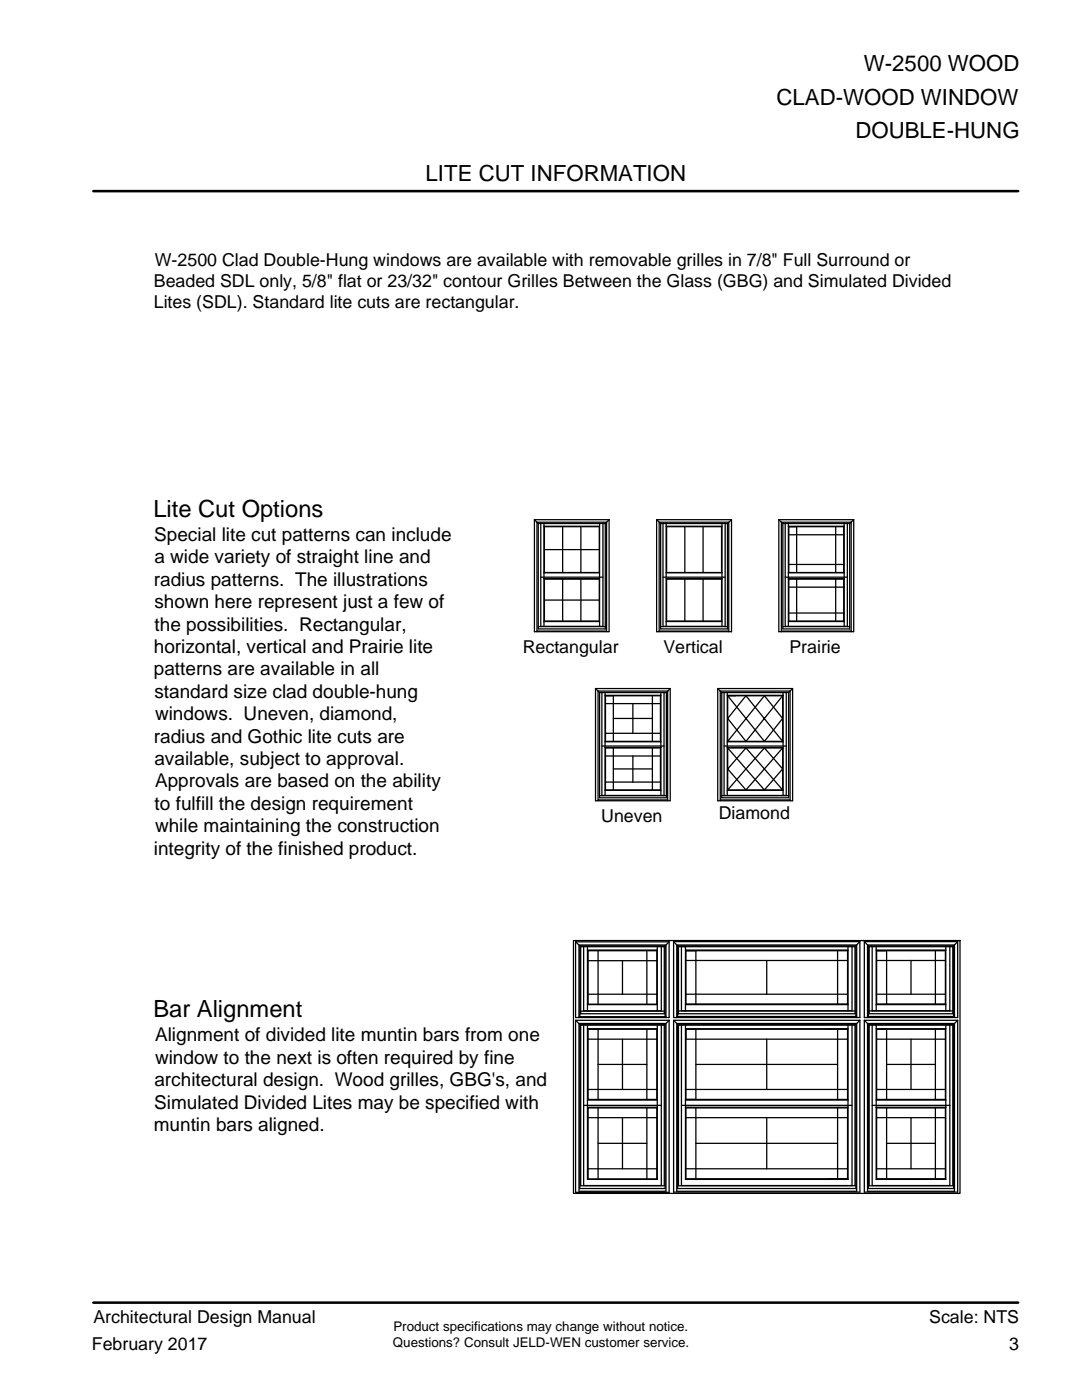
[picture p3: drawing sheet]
<svg xmlns="http://www.w3.org/2000/svg" width="216mm" height="279mm" viewBox="0 0 216 279" stroke-linecap="round" stroke-linejoin="round" font-family="sans-serif">
<g fill="none" stroke="#000" stroke-width=".25">
<path d="M106.6 103.7v22.4h14.9v-22.4M106.6 103.7h14.9M106.6 103.7l.8 .8M107.4 104.5v21h13.4v-21M107.4 104.5h13.4M107.9 104.5v20.6M107.9 115.2h12.4M108.5 104.5v20.5M108.6 105.1v9.2M108.6 115.6v8.4M108.6 105.1l-.1-.1 11.1 .1M108.6 105.1h11"/>
<path d="M108.6 114.3h11M108.6 115.6l-.1-.1 11.1 .1M108.6 115.6h11M108.6 109.7h11M108.6 119.8h11M112.3 105.1v9.2M112.3 115.6v8.4M115.9 105.1v9.2M115.9 115.6v8.4M119.6 105.1v9.2M119.6 115.6v8.4M119.6 104.5v20.5"/>
<path d="M120.3 104.5v20.6M121.5 103.7l-.7 .8M131 103.7h15M131 103.7v22.4h15v-22.4M131 103.7l.8 .8M131.8 104.5h13.4M131.8 104.5v21h13.4v-21M132.3 115.2h12.4M132.3 104.5v20.6M132.9 104.5v20.5M133 105.1l-.1-.1h11.2l-.1 .1M133 105.1h11"/>
<path d="M133 114.3h11M133 115.6l-.1-.1h11.2l-.1 .1M133 115.6h11M133 105.1v9.2M133 115.6v8.4M136.7 105.1v9.2M136.7 115.6v8.4M140.3 105.1v9.2M140.3 115.6v8.4M144 105.1v9.2M144 115.6v8.4M144.1 104.5v20.5"/>
<path d="M144.7 104.5v20.6M146 103.7l-.8 .8M155.4 103.7h14.9M155.4 103.7v22.4h14.9v-22.4M155.4 103.7l.8 .8M156.2 104.5h13.3M156.2 104.5v21h13.3v-21M156.7 115.2h12.4M156.7 104.5v20.6M157.3 104.5v20.5M157.4 105.1l-.1-.1h11.1v.1M157.4 105.1h11"/>
<path d="M157.4 114.3h11M157.4 115.6l-.1-.1h11.1v.1M157.4 115.6h11M157.4 105.1v9.2M157.4 115.6v8.4M157.4 112.6h11M157.4 106.7h11M157.4 117.2h11M159 105.1v9.2M159 115.6v8.4M166.8 105.1v9.2M166.8 115.6v8.4"/>
<path d="M168.4 105.1v9.2M168.4 115.6v8.4M168.4 104.5v20.5M169.1 104.5v20.6M170.3 103.7l-.8 .8M107.1 126.1v-21.9h13.9v21.9M107.1 125.9h13.9M107.4 125.1h13.4M107.9 125h12.4M108.6 124h11M108.6 124h-.1h11.1M118.8 137.4v22.4h14.9v-22.4"/>
<path d="M118.8 137.4h14.9M118.8 137.4l.8 .8M119.6 138.2v21h13.4v-21M119.6 138.2h13.4M120.1 138.2v20.6M120.7 138.2v20.6M120.8 138.9v9.1M120.8 138.9l-.1-.1h11.2l-.1 .1M120.8 138.9h11M122.4 138.9v9.1M130.2 138.9v9.1M131.5 126.1v-21.9h13.9v21.9"/>
<path d="M131.5 125.9h13.9M131.8 138.9v9.1M131.8 125.1h13.4M131.9 138.2v20.6M132.3 125h12.4M132.5 138.2v20.6M133 124h11M133 124h-.1h11.2h-.1M133.7 137.4l-.7 .8M143.2 137.4h15M143.2 137.4v22.4h15v-22.4M143.2 137.4l.8 .8"/>
<path d="M144 138.2h13.4M144 138.2v21h13.4v-21M144.5 138.2v20.6M145.1 138.2v20.6M145.2 138.9l7.3 9.1 3.7-4.6-3.7-4.5-7.3 9.1M145.2 138.9l-.1-.1h11.2l-.1 .1M145.2 138.9h11M145.2 138.9v9.1M155.9 126.1v-21.9h13.9v21.9M155.9 125.9h13.9M156.2 138.9l-7.4 9.1-3.6-4.6 3.6-4.5 7.4 9.1M156.2 138.9v9.1"/>
<path d="M156.2 125.1h13.3M156.3 138.2v20.6M156.7 125h12.4M156.9 138.2v20.6M157.4 124h11M157.4 124h-.1h11.1M157.4 122.3h11M158.2 137.4l-.8 .8M119.3 159.8v-21.9h13.9v21.9M119.3 159.6h13.9M119.6 158.8h13.4M120.1 148.9h12.4"/>
<path d="M120.1 158.8h12.4M120.8 149.3v8.3M120.8 148h11M120.8 148h-.1h11.2h-.1M120.8 149.3l-.1-.1h11.2l-.1 .1M120.8 149.3h11M120.8 157.6h11M120.8 157.6l-.1 .1h11.2l-.1-.1M120.8 146.3h11M120.8 140.4h11M120.8 156.1h11M120.8 150.9h11"/>
<path d="M122.4 149.3v8.3M122.4 143.4h7.8M122.4 153.5h7.8M126.3 140.4v5.9M126.3 150.9v5.2M130.2 149.3v8.3M131.8 149.3v8.3M143.7 159.8v-21.9h13.9v21.9M143.7 159.6h13.9M144 158.8h13.4M144.5 148.9h12.4M144.5 158.8h12.4"/>
<path d="M145.2 149.3l3.6 4.2-3.6 4.1M145.2 148h11M145.2 148h-.1h11.2h-.1M145.2 149.3l-.1-.1h11.2l-.1 .1M145.2 149.3h11M145.2 157.6h11M145.2 157.6l-.1 .1h11.2l-.1-.1M145.2 149.3v8.3M148.8 149.3l3.7 4.2-3.7 4.1-3.6-4.1zM152.5 149.3l3.7 4.2-3.7 4.1-3.7-4.1zM156.2 149.3l-3.7 4.2 3.7 4.1M156.2 149.3v8.3"/>
<path d="M114.4 187.7h77.2v50.5h-77.2zM114.9 187.7v15.4h18.6v-15.1M115.9 188.9h16.6M115.9 188.9v13.4M116.5 188.9v12.9M117.2 188.9v12.8M117.3 189.7l-.1-.1h13.9v.1M117.3 189.7h13.8M117.3 189.7v10.7M117.3 198.4h13.8M117.3 191.7h13.8M119.3 189.7v10.7"/>
<path d="M124.2 191.7v6.7M129.1 189.7v10.7M131.1 189.7v10.7M131.1 188.9v12.8M132 188.9v12.9M132.5 188.9v13.4M133.5 188h-18.6l1 .9M133.5 188l-1 .9M134.4 187.9h37.2M134.4 187.9v15.2h37.2v-15.2M134.4 187.9l1 1M135.4 188.9h35.2"/>
<path d="M135.4 188.9v13.4M136 188.9v12.9M136.8 188.9v12.8M136.9 189.7l-.1-.1h32.4l-.1 .1M136.9 189.7h32.2M136.9 189.7v10.7M136.9 198.4h32.2M136.9 191.7h32.2M138.9 189.7v10.7M153 191.7v6.7M167.1 189.7v10.7M169.1 189.7v10.7"/>
<path d="M169.2 188.9v12.8M170 188.9v12.9M170.6 188.9v13.4M171.6 187.9l-1 1M172.5 187.9v15.2h18.6v-15.2M172.5 187.9h18.6M172.5 187.9l.9 1M173.4 188.9v13.4M173.4 188.9h16.7M174 188.9v12.9M174.8 188.9v12.8M174.9 189.7v10.7"/>
<path d="M174.9 189.7l-.1-.1h13.9l-.1 .1M174.9 189.7h13.7M174.9 198.4h13.7M174.9 191.7h13.7M176.9 189.7v10.7M181.8 191.7v6.7M186.6 189.7v10.7M188.6 189.7v10.7M188.7 188.9v12.8M189.5 188.9v12.9M190.1 188.9v13.4M191.1 187.9l-1 1"/>
<path d="M114.9 203.6h18.6M114.9 203.6v34.4h18.6v-34.4M114.9 203.6l1 1M115.5 203.1v-14.5h17.4v14.5M115.5 202.9h17.4M115.5 204.3h17.4v33.4h-17.4zM115.7 202.9v-14.1h17v14.1M115.7 202.3h17M115.7 204.4h17v32.8h-17zM115.9 201.8h16.6M115.9 204.6h16.6M115.9 204.6v32h16.6v-32"/>
<path d="M116.5 201.7h15.5M116.5 204.6v32h15.5v-32M117.2 204.6v30.8M117.3 205.4v14M117.3 200.4h13.8M117.3 200.4l-.1 .1h13.9v-.1M117.3 205.4l-.1-.1h13.9v.1M117.3 205.4h13.8M117.3 219.4h13.8M117.3 219.4l-.1 .1h13.9v-.1M117.3 217.4h13.8M117.3 207.4h13.8"/>
<path d="M119.3 205.4v14M119.3 212.4h9.8M124.2 207.4v10M129.1 205.4v14M131.1 205.4v14M131.1 204.6v30.8M133.5 203.6l-1 1M134.4 203.6v34.3h37.2v-34.3M134.4 203.6h37.2M134.4 203.6l1 1M135 203.1v-14.5h35.9v14.5M135 202.9h35.9"/>
<path d="M135 204.3h35.9v33.4h-35.9zM135.2 202.9v-14.1h35.6v14.1M135.2 202.3h35.6M135.2 204.4h35.6v32.8h-35.6zM135.4 201.8h35.2M135.4 204.6v32h35.2v-32M135.4 204.6h35.2M136 201.7h34M136 204.6v32h34v-32M136.8 204.6v30.8M136.9 205.4v14M136.9 200.4h32.2"/>
<path d="M136.9 200.4l-.1 .1h32.4l-.1-.1M136.9 205.4v2h32.2M136.9 205.4l-.1-.1h32.4l-.1 .1M136.9 205.4h32.2M136.9 219.4h32.2M136.9 219.4l-.1 .1h32.4l-.1-.1M136.9 217.4h32.2M138.9 212.4h28.2M138.9 205.4v14M153 207.4v10M167.1 205.4v14M169.1 205.4v14"/>
<path d="M169.2 204.6v30.8M171.6 203.6l-1 1M172.5 203.6v34.3h18.6v-34.3M172.5 203.6h18.6M172.5 203.6l.9 1M173.1 203.1v-14.5h17.4v14.5M173.1 204.3h17.4v33.4h-17.4zM173.1 202.9h17.4M173.3 202.9v-14.1h17v14.1M173.3 204.4h17v32.8h-17zM173.3 202.3h17M173.4 204.6v32h16.7v-32"/>
<path d="M173.4 201.8h16.7M173.4 204.6h16.7M174 204.6v32h15.5v-32M174 201.7h15.5M174.8 204.6v30.8M174.9 205.4v14M174.9 200.4h13.7M174.9 200.4l-.1 .1h13.9l-.1-.1M174.9 205.4l-.1-.1h13.9l-.1 .1M174.9 205.4h13.7M174.9 219.4h13.7M174.9 219.4l-.1 .1h13.9l-.1-.1"/>
<path d="M174.9 217.4h13.7M174.9 207.4h13.7M176.9 205.4v14M176.9 212.4h9.7M181.8 207.4v10M186.6 205.4v14M188.6 205.4v14M188.7 204.6v30.8M191.1 203.6l-1 1M116.5 220.6h15.5M117.2 235.4h13.9M117.3 221.1l-.1-.1h13.9v.1"/>
<path d="M117.3 221.1h13.8M117.3 221.1v14.2M117.3 235.3h13.8M117.3 235.3l-.1 .1M117.3 223.1h13.8M117.3 233.3h13.8M119.3 221.1v14.1M119.3 228.2h9.8M124.2 223.1v10.2M129.1 221.1v14.1M131.1 221.1v14.2M131.1 235.3v.1"/>
<path d="M136 220.6h34M136.8 235.4h32.4M136.9 221.1v14.1M136.9 221.1l-.1-.1h32.4l-.1 .1M136.9 221.1h32.2M136.9 235.2h32.2M136.9 235.2l-.1 .2M136.9 223.1h32.2M136.9 233.3h32.2M138.9 228.2h28.2M138.9 221.1v14.1M153 223.1v10.2"/>
<path d="M167.1 221.1v14.1M169.1 221.1v14.1M169.1 235.2l.1 .2M174 220.6h15.5M174.8 235.4h13.9M174.9 221.1v14.1M174.9 221.1l-.1-.1h13.9l-.1 .1M174.9 221.1h13.7M174.9 235.2h13.7M174.9 235.2l-.1 .2M174.9 223.1h13.7M174.9 233.3h13.7"/>
<path d="M176.9 221.1v14.1M176.9 228.2h9.7M181.8 223.1v10.2M186.6 221.1v14.1M188.6 221.1v14.1M188.6 235.2l.1 .2"/>
</g>
<path d="M18.6 38.1h184.6M18.6 260h184.6" fill="none" stroke="#000" stroke-width=".51"/>
<g font-size="4.7">
<text x="30.6" y="103.2">Lite Cut Options</text>
<text x="30.6" y="203">Bar Alignment</text>
</g>
<g font-size="4.4">
<text x="172.4" y="14.1">W-2500 WOOD</text>
<text x="154.9" y="20.9">CLAD-WOOD WINDOW</text>
<text x="170.7" y="27.6">DOUBLE-HUNG</text>
<text x="84.9" y="36">LITE CUT INFORMATION</text>
</g>
<g font-size="3.8">
<text x="30.8" y="107.9">Special lite cut patterns can include</text>
<text x="30.8" y="112.4">a wide variety of straight line and</text>
<text x="30.7" y="116.9">radius patterns. The illustrations</text>
<text x="30.8" y="121.4">shown here represent just a few of</text>
<text x="30.9" y="125.9">the possibilities. Rectangular,</text>
<text x="30.7" y="130.3">horizontal, vertical and Prairie lite</text>
<text x="30.7" y="134.8">patterns are available in all</text>
<text x="30.8" y="139.2">standard size clad double-hung</text>
<text x="30.9" y="143.7">windows. Uneven, diamond,</text>
<text x="30.7" y="148.2">radius and Gothic lite cuts are</text>
<text x="30.8" y="152.7">available, subject to approval.</text>
<text x="30.9" y="161.6">to fulfill the design requirement</text>
<text x="30.9" y="157.1">Approvals are based on the ability</text>
<text x="30.9" y="166.1">while maintaining the construction</text>
<text x="30.7" y="170.6">integrity of the finished product.</text>
<text x="30.9" y="207.7">Alignment of divided lite muntin bars from one</text>
<text x="30.9" y="212.3">window to the next is often required by fine</text>
<text x="30.8" y="221.3">Simulated Divided Lites may be specified with</text>
<text x="30.8" y="216.7">architectural design. Wood grilles, GBG's, and</text>
<text x="30.7" y="225.7">muntin bars aligned.</text>
</g>
<g font-size="3.5">
<text x="30.9" y="53">W-2500 Clad Double-Hung windows are available with removable grilles in 7/8&quot; Full Surround or</text>
<text x="30.7" y="57.3">Beaded SDL only, 5/8&quot; flat or 23/32&quot; contour Grilles Between the Glass (GBG) and Simulated Divided</text>
<text x="30.7" y="61.6">Lites (SDL). Standard lite cuts are rectangular.</text>
<text x="104.3" y="130.4">Rectangular</text>
<text x="132.4" y="130.4">Vertical</text>
<text x="157.5" y="130.4">Prairie</text>
<text x="120" y="164.1">Uneven</text>
<text x="143.4" y="163.5">Diamond</text>
<text x="185.4" y="264">Scale: NTS</text>
<text x="18.3" y="269.3">February 2017</text>
<text x="18.6" y="264">Architectural Design Manual</text>
<text x="201.4" y="269.3">3</text>
</g>
<g font-size="2.7">
<text x="78.4" y="268.9">Questions? Consult JELD-WEN customer service.</text>
<text x="78.5" y="265.7">Product specifications may change without notice.</text>
</g>
</svg>
